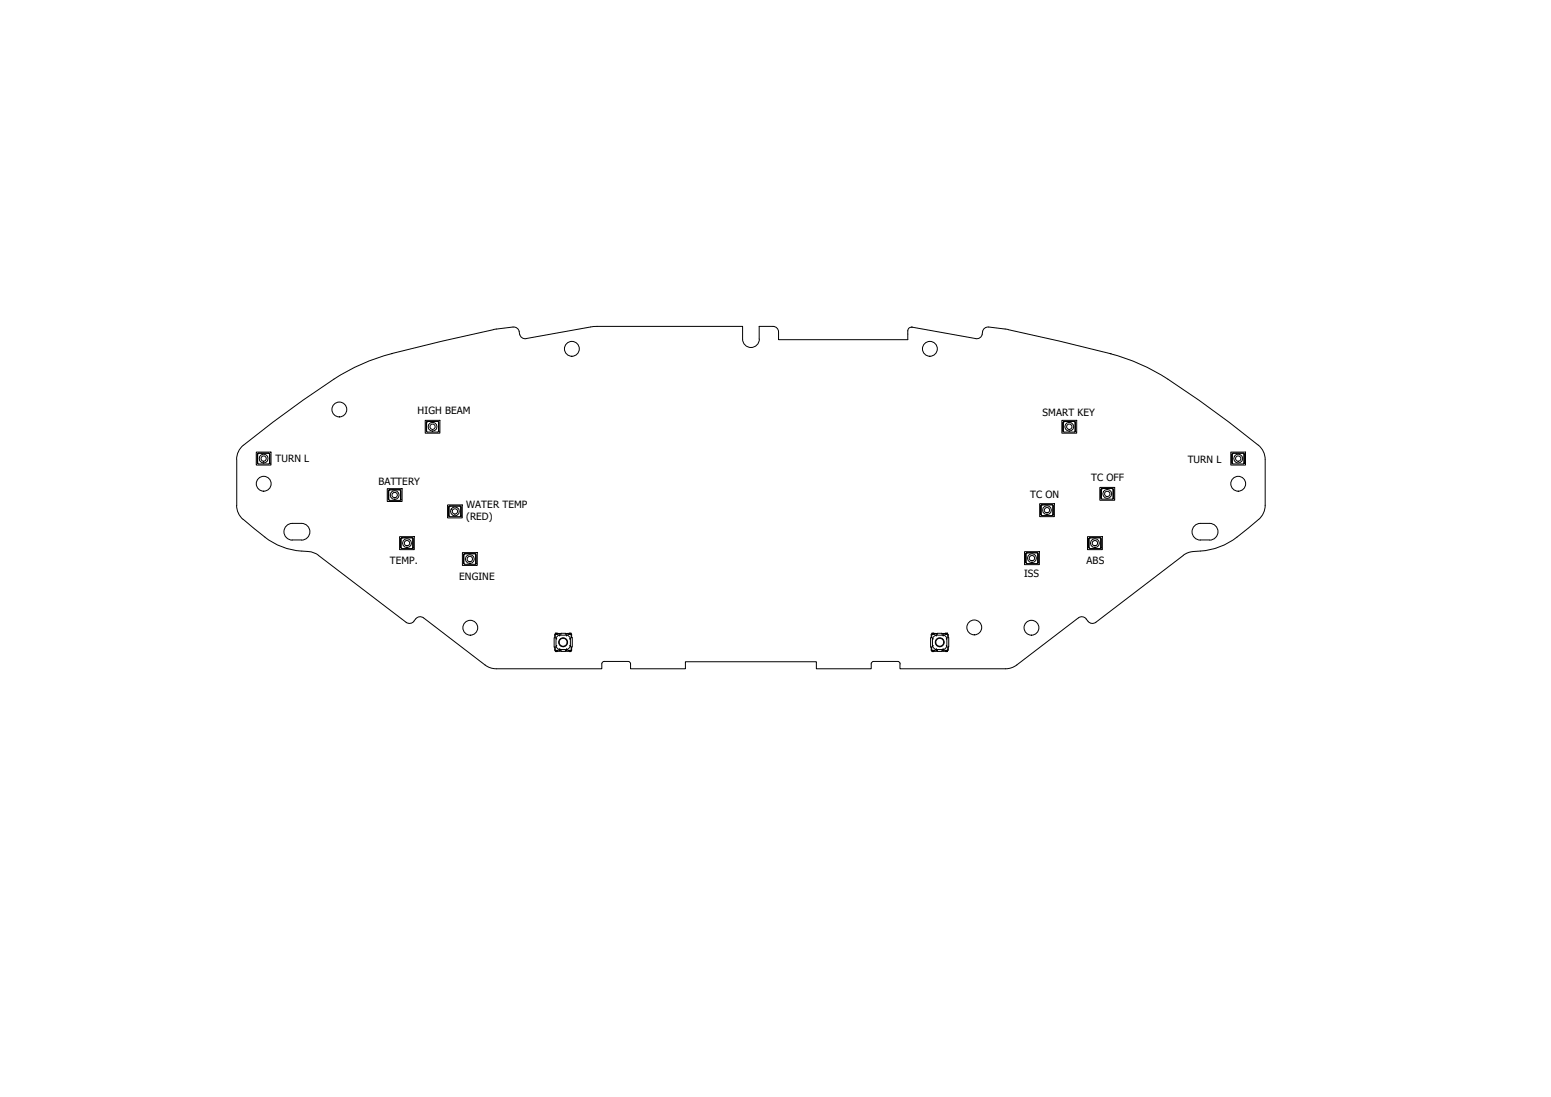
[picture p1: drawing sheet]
<svg xmlns="http://www.w3.org/2000/svg" width="420mm" height="297mm" viewBox="0 0 420 297" stroke-linecap="round" stroke-linejoin="round" font-family="sans-serif">
<!-- layer: Visible (ISO) -->
<g fill="none" stroke="#000" stroke-width=".27">
<path d="M106.1 95.8a53.1 53.1 0 0 0-15.7 6.9 294.6 294.6 0 0 0-24.9 18.3l-1 1.6-.4 1.8M106.1 95.7h.1M134.5 89.1l-14.7 3.3-13.7 3.3M139 88.5l-4.5 .6M139 88.6a1.67 1.67 0 0 1 1.8 1.9M140.8 90.5a1.5 1.5 0 0 0 1.7 1.2M205.7 88.4v3.4a2.26 2.26 0 0 1-2.3 2.3 2.26 2.26 0 0 1-2.2-2.3v-3.4h-40.2l-18.5 3.3M210.9 90.5v1.5h35v-1.5M266.2 89.8a1.66 1.66 0 0 1-1.9 1.9M267.8 88.6a1.5 1.5 0 0 0-1.6 1.2M267.8 88.5l4.5 .6M272.3 89.1l14.7 3.3 13.7 3.3"/>
<path d="M300.7 95.7h.1M300.7 95.8a53.2 53.2 0 0 1 15.7 6.9l8.4 5.7 8.2 5.9 7.9 6.3M115.2 113.8h4v3.5h-4zM115.5 114.4l.1 2.3M115.6 116.8l.2 .2h2.8l.2-.2M115.6 114.4v2.3M115.6 114.2h.1M115.8 114.1l-.2 .2v2.5M115.8 114.1h2.8M115.8 114.1l-.2 .1M116.7 114.1h1.9M118.6 114.1l.2 .2"/>
<path d="M118.8 114.3v2.6M118.8 116.7h.1M118.8 114.4l.1 2.3M118.8 116.9h.1M118.8 114.3v2.5M287.7 113.8h4v3.5h-4zM288 114.4v2.3M288 116.8l.2 .2h2.8l.3-.2M288.1 114.2h.1M288.2 114.1l-.2 .2v2.5M288.2 114.1h2.8M288.2 114.1l-.1 .1"/>
<path d="M289.1 114.1h1.9M291 114.1l.3 .2M291.3 114.3v2.6M291.3 114.4v2.3M291.3 116.9h.1M291.3 114.3v2.5M291.3 116.7h.1M64.1 136.8l.3 1.8 .6 1.1 .8 .9M64.1 124.4v12.4M69.4 122.4h4v3.5h-4zM69.7 123v2.4l.1-2.4M69.8 122.8h.1"/>
<path d="M70 122.7l-.2 .2v2.5l.2 .2 2.9-.1 .1-2.6M70 122.7h2.8M70 122.7l-.2 .1M70.9 122.7h1.9M72.8 122.7l.2 .2M73 122.9v2.6M73.1 125.4h.1M73 123l.1 2.4M73 125.5h.1M104.9 132.3h4v3.5h-4zM105.2 132.9v2.3l.1-2.3M105.3 132.7h.1"/>
<path d="M105.5 132.6l-.2 .2v2.5l.2 .2h3v-2.7M105.5 132.6h2.8M105.5 132.6l-.2 .1M106.4 132.6h1.9M108.3 132.6l.2 .2M108.5 132.8v2.6M108.6 135.2h.1M108.5 132.9l.1 2.3M108.5 135.4h.1M121.2 136.7h4v3.5h-4zM121.5 137.3l.1 2.4M121.6 139.7l.2 .2h2.8l.2-.2"/>
<path d="M121.6 137.3v2.4M121.7 137.1h.1M121.8 137l-.2 .2v2.5M121.8 137h2.8M121.8 137l-.1 .1M122.7 137h1.9M124.6 137l.2 .2M124.8 137.2v2.6M124.8 139.7h.1M124.8 137.3l.1 2.4M124.8 139.8h.1M124.8 137.2v2.5"/>
<path d="M281.6 136.4h4v3.5h-4zM281.9 136.9l.1 2.4M282 139.4l.2 .2h2.8l.2-.2M282 136.9v2.4M282 136.8h.1M282.2 136.7l-.2 .2v2.5M282.2 136.7h2.8M282.2 136.7l-.2 .1M283.1 136.7h1.9M285 136.7l.2 .2M285.2 139.4h.1M285.2 136.9v2.5"/>
<path d="M285.2 136.9l.1 2.4M285.2 139.3h.1M285.3 139.3h.1M297.9 132h4.1v3.5h-4.1zM298.2 132.5v2.4l.2-2.4M298.4 132.4h.1M298.5 132.3l-.1 .2v2.5l.1 .2 3-.1v-2.6M298.5 132.3h2.9M298.5 132.3l-.1 .1M299.5 132.3h1.9M301.4 132.3l.1 .2M301.5 132.5v2.5"/>
<path d="M301.5 132.5l.2 2.4M301.5 135h.1M301.5 134.9h.1M301.6 134.9h.1M333.4 122.4h4v3.5h-4zM333.7 123v2.4l.1-2.4M333.8 122.8h.1M334 122.7l-.2 .2v2.5l.2 .2 3-.1v-2.6M334 122.7h2.8M334 122.7l-.2 .1M334.9 122.7h1.9M336.8 122.7l.2 .2"/>
<path d="M337 122.9v2.6M337.1 125.4h.1M337 123l.1 2.4M337 125.5h.1M340.9 120.5l1.2 1.5 .5 1.2 .1 1.2M342.7 136.8l-.1 1.3-.5 1.1-1.1 1.4M342.7 124.4v12.4M65.9 140.6l5.9 4.8M71.7 145.4a18 18 0 0 0 9.9 3.8M77.6 142.4a4.3 4.3 0 0 1 4.1-.7 2.24 2.24 0 0 1 2.2 2.3 2.24 2.24 0 0 1-2.2 2.2h-2.5a2.26 2.26 0 0 1-2.1-1.4 2.26 2.26 0 0 1 .5-2.4zM81.7 149.2l2.8 .3 1.8 .9M86.3 150.4l23.7 18.1a1.5 1.5 0 0 0 2.1-.3"/>
<path d="M108.2 145.3h4v3.5h-4zM108.5 145.9v2.4l.1-2.4M108.7 145.8h.1M108.8 145.6l-.2 .2v2.5l.2 .2h3v-2.7M108.8 145.6h2.8M108.8 145.6l-.1 .2M109.7 145.6h1.9M111.6 145.6l.2 .2M111.8 145.8v2.6M111.9 148.3h.1M111.8 145.9l.1 2.4M111.8 148.4h.1"/>
<path d="M125.3 149.6h4v3.5h-4zM125.6 150.2v2.4l.1-2.4M125.7 150.1h.1M125.9 149.9l-.2 .2v2.7h3l.2-.2M125.9 149.9h2.8M125.9 149.9l-.2 .2M126.8 149.9h1.9M128.7 149.9l.2 .2M128.9 150.1v2.6M128.9 152.6h.1M128.9 150.2l.1 2.4M128.9 152.7h.1"/>
<path d="M128.9 150.1v2.5M277.5 149.4h4.1v3.5h-4.1zM277.8 149.9v2.4l.2-2.4M278 149.8h.1M278.2 149.7l-.2 .2v2.5l.2 .2 2.9-.1v-2.6M278.2 149.7h2.8M278.2 149.7l-.2 .1M279.1 149.7h1.9M281 149.7l.1 .2M281.1 149.9v2.5M281.2 152.3h.1M281.1 149.9l.2 2.4"/>
<path d="M281.1 152.4h.1M294.6 145.3h4v3.5h-4zM294.9 145.9v2.4l.1-2.4M295 145.8v2.5l.2 .2 3-.1v-2.6M295 145.8h.1M295.2 145.6l-.2 .2M295.2 145.6h2.8M296.1 145.6h1.9M298 145.6l.2 .2M298.2 145.8v2.6M298.3 148.3h.1M298.2 145.9l.1 2.4"/>
<path d="M298.2 148.4h.1M320.5 150.4l-23.7 18.1a1.75 1.75 0 0 1-2.6-.9M325.2 149.2l-2.9 .3-1.8 .9M325.2 141.7h2.5M325.2 141.7a2.26 2.26 0 0 0-2.3 2.3 2.26 2.26 0 0 0 2.3 2.2M327.7 141.7a2.26 2.26 0 0 1 2.2 2.3 2.26 2.26 0 0 1-2.2 2.2h-2.5M341 140.6l-3.3 2.7a20.3 20.3 0 0 1-12.5 5.9M112.6 167.6l-.5 .6M112.6 167.6a1.52 1.52 0 0 1 2.1-.3l16.7 12.8 .9 .5 1.6 .5h29.1l.1-1.6 .6-.4h6.7l.4 .6v1.4h14.9v-1.9h35.4v1.9h14.9l.1-1.6 .6-.4h6.5l.4 .2 .2 .5M150.3 176l.2 .2M150.3 175.2v.9M150.4 175.8l.3 .3"/>
<path d="M150.4 172.1v.6h-.3v2.5h.3v.6M150.5 176.2l.5 .1M150.5 171.6h.5M150.5 176.2h.7M150.5 171.6h.7M150.5 171.5h.5M150.5 171.6l-.2 .2v.9M150.6 175l.8 .9M150.7 176.1h.5v.2l.8-.1v.2h1.2v-.2l.8 .1v-.2h.4M150.8 173l-.2-.2v2.2l.2-.1M150.8 174.9h.1M150.8 173h.1"/>
<path d="M151 176.2v.2l-.5-.1M151.4 171.9l-.8 .9M151.6 176.2h.1M151.6 171.6h.1M151.6 171.6h-.1M151.6 176.2l.4 .1M151.6 175.7l-.2 .2h2.3l-.2-.2M151.6 172.2l-.2-.2h2.3l-.2 .2M152 171.6h-.4M153.2 171.6h.4M153.5 176.2h.1M153.5 176.2l-.3 .1"/>
<path d="M153.6 176.2h-.1M153.7 171.9l.8 .9M154 176.2h.7M154 171.6h.7M154.2 176.2h.5M154.2 171.5l.5 .1M154.2 176.3h.5M154.3 173l.2-.2v2.2l-.2-.1M154.4 171.8h-.4v-.3h-.4v.2h-.4v-.2h-1.2v.2l-.8-.2v.3h-.7l-.1 .2M154.5 171.7l.3 .3M154.5 175l-.8 .9M154.7 171.6l.2 .2v.9"/>
<path d="M154.7 171.5l-.5-.1v.2M154.7 172.1v.6h.3v2.5h-.3v.8l-.2 .1M154.9 176l-.2 .2M154.9 175.2v.9M252.3 176l.2 .2M252.3 175.2v.9M252.4 172.1v.6h-.3v2.5h.3v.8l.3 .1M252.5 171.6l-.2 .2v.9M252.5 176.2l.5 .1M252.5 171.6h.5M252.5 176.2h.7M252.5 171.6h.7"/>
<path d="M252.5 171.5h.5M252.6 175l.8 .9M252.7 176.1h.5v.2l.8-.1v.2h1.2v-.2l.7 .1v-.2h.6M252.8 173l-.2-.2v2.2l.2-.1M253 176.2v.2l-.5-.1M253.4 172l-.8 .8M253.6 176.2h.1M253.6 176.2l.4 .1M253.6 171.6h.1M253.7 175.7l-.3 .2h2.3l-.2-.2M253.7 172.2l-.3-.2h2.3l-.2 .2M254 171.6h-.4"/>
<path d="M255.1 171.6h.5M255.6 176.2l-.4 .1M255.6 176.2h.1M255.7 171.9l.8 .9M255.9 176.2h.8M255.9 171.6h.8M256.2 176.2h.5M256.2 171.5l.5 .1M256.2 176.3h.5M256.3 173l.2-.2v2.2l-.2-.1M256.4 171.7l.4 .3M256.5 171.8h-.6v-.3h-.3v.2h-.4l-.1-.2h-1.1v.2l-.8-.2v.3h-.7l-.1 .2"/>
<path d="M256.5 175l-.8 .9M256.6 171.6l.2 .2M256.7 171.5l-.5-.1v.2M256.8 172.1v.6h.2v2.5h-.2l-.1 .8-.3 .1M256.8 176l-.2 .2M256.9 171.8v.9M256.9 175.2v.9M294.2 167.6a1.5 1.5 0 0 0-2.1-.3l-16.7 12.8-1.9 .9-29.7 .1v-1.4"/>
<circle cx="154.9" cy="94.5" r="2.01"/>
<circle cx="251.9" cy="94.5" r="2.01"/>
<circle cx="91.9" cy="110.9" r="2.01"/>
<circle cx="117.2" cy="115.6" r=".75"/>
<circle cx="117.2" cy="115.5" r="1.2"/>
<circle cx="289.7" cy="115.5" r="1.19"/>
<circle cx="289.7" cy="115.6" r=".76"/>
<circle cx="71.4" cy="124.2" r=".73"/>
<circle cx="71.4" cy="124.2" r="1.22"/>
<circle cx="71.4" cy="131" r="2.01"/>
<circle cx="106.9" cy="134" r="1.19"/>
<circle cx="106.9" cy="134.1" r=".76"/>
<circle cx="123.2" cy="138.5" r=".75"/>
<circle cx="123.3" cy="138.5" r="1.21"/>
<circle cx="283.6" cy="138.1" r="1.21"/>
<circle cx="283.6" cy="138.1" r=".73"/>
<circle cx="300" cy="133.7" r=".76"/>
<circle cx="300" cy="133.7" r="1.21"/>
<circle cx="335.4" cy="124.2" r="1.21"/>
<circle cx="335.4" cy="131" r="2.01"/>
<circle cx="335.4" cy="124.2" r=".75"/>
<circle cx="110.3" cy="147.1" r=".75"/>
<circle cx="110.3" cy="147.1" r="1.21"/>
<circle cx="127.3" cy="151.4" r="1.19"/>
<circle cx="127.3" cy="151.4" r=".76"/>
<circle cx="279.5" cy="151.1" r="1.21"/>
<circle cx="279.5" cy="151.1" r=".75"/>
<circle cx="296.6" cy="147.1" r=".75"/>
<circle cx="296.6" cy="147.1" r="1.21"/>
<circle cx="127.4" cy="170" r="2.01"/>
<circle cx="152.5" cy="173.9" r="1.08"/>
<circle cx="152.5" cy="173.9" r="1.21"/>
<circle cx="254.6" cy="173.9" r="1.08"/>
<circle cx="254.6" cy="173.9" r="1.21"/>
<circle cx="263.9" cy="169.9" r="2.01"/>
<circle cx="279.4" cy="170" r="2.01"/>
</g>
<!-- layer: Sketch Geometry (ISO) -->
<path d="M205.7 88.4h3.7a1.63 1.63 0 0 1 1.5 2.1M245.9 89.6v.9M246.9 88.5l17.4 3.2M247.1 88.6l-.8 .2-.4 .8" fill="none" stroke="#000" stroke-width=".27"/>
<g font-size="2.7">
<text x="113.1" y="112">HIGH BEAM</text>
<text x="282.4" y="112.6">SMART KEY</text>
<text x="74.6" y="125">TURN L</text>
<text x="321.7" y="125.5">TURN L</text>
<text x="102.5" y="131.3">BATTERY</text>
<text x="295.6" y="130.2">TC OFF</text>
<text x="126.3" y="137.6">WATER TEMP</text>
<text x="279.1" y="134.8">TC ON</text>
<text x="126.3" y="140.8">(RED)</text>
<text x="105.6" y="152.9">TEMP.</text>
<text x="294.3" y="152.6">ABS</text>
<text x="124.4" y="157.2">ENGINE</text>
<text x="277.4" y="156.2">ISS</text>
</g>
</svg>
